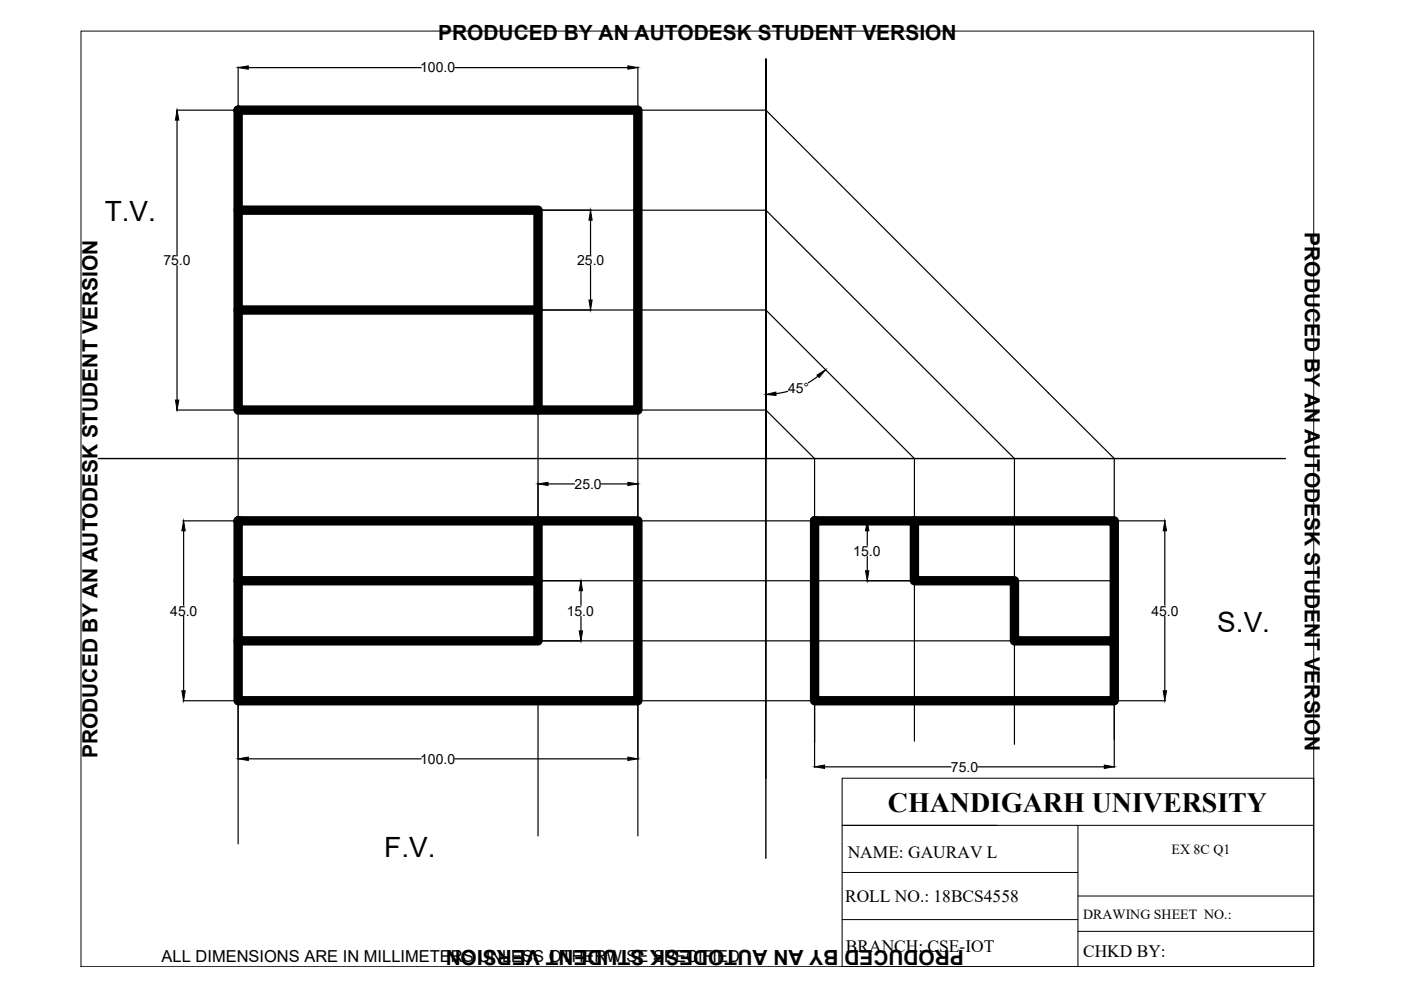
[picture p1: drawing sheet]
<svg xmlns="http://www.w3.org/2000/svg" width="297mm" height="210mm" viewBox="0 0 297 210" stroke-linecap="round" stroke-linejoin="round" font-family="sans-serif">
<!-- layer: thick continuous -->
<path d="M162.4 29.4v-16.9v169.5M20.9 97.2h251.6M162.4 97.2v-67.8v135.6" fill="none" stroke="#000" stroke-width=".3"/>
<!-- layer: thin continuous -->
<path d="M50.5 23.4h84.7v63.5h-84.7zM50.5 23.4v21.2M135.2 44.6v21.1M114.1 65.7h-63.6v-21.1h63.6v42.3h21.1M178.5 165h100v40h-100zM178.5 175h100M228.5 175v30M178.5 195h50M178.5 185h50M228.5 190h50M228.5 197.5h50" fill="none" stroke="#000" stroke-width=".21"/>
<path d="M50.5 23.4h84.7v63.5h-84.7zM50.5 44.6h63.6v42.3M50.5 65.7h63.6M50.5 110.4h84.7v38.2h-84.7zM114.1 110.4v12.7M172.7 110.4h21.2v12.7h21.2v12.8h21.1v12.7h-63.5zM193.9 110.4h42.3v25.5M50.5 123.1h63.6v12.8h-63.6" fill="none" stroke="#000" stroke-width="2"/>
<g fill="none" stroke="#000" stroke-width=".25">
<path d="M50.5 14.2v9.1M52.6 14.3h36.7M96.4 14.3h36.7M135.2 14.2v9.1M37.4 23.4h13M37.5 25.5v28.5M135.2 23.4h27.2l73.8 73.8v65.5M37.5 56.3v28.5M114.1 44.6h48.3l52.7 52.6v60.6M125.2 46.7v7.3M125.2 56.3v7.3M114.1 65.7h48.3l31.5 31.5v59.9"/>
<path d="M173.4 79.8l-2 1.3M37.4 86.9h13M50.5 86.9v92M114.1 86.9v49h-63.6M167 83l-2.5 .5M38.8 110.4h11.6M38.9 112.6v15.7M116.2 102.6h5.6M127.5 102.6h5.6M135.2 110.4h111.9M183.9 112.6v3M183.9 118v3"/>
<path d="M247 112.6v15.7M38.9 130.7v15.8M114.1 135.9h122.1M123.2 125.3v3M123.2 130.7v3.1M236.2 123.1h-185.7v-12.7h84.7v38.2h-84.7M247 130.7v15.8M38.8 148.6h11.6M114.1 148.6v28.6M135.2 148.6h111.9M172.7 157.5v-60.3l-10.3-10.3h-27.2v90.3M172.7 148.6v14.1"/>
<path d="M52.6 160.9h36.7M96.4 160.9h36.7M174.8 162.6h26.9M207.3 162.6h26.8"/>
</g>
<g fill="#000" stroke="#000" stroke-width=".21">
<path d="M50.5 14.3l2.1-.3v.7zM133.1 14l2.1 .3-2.1 .4zM37.5 23.4l.4 2.1h-.7zM125.2 44.6l.3 2.1h-.6zM124.9 63.6h.6l-.3 2.1zM173.2 79.5l1.8-1.1-1.3 1.6zM37.2 84.8h.7l-.4 2.1zM162.4 83.6l2.1-.5v.7zM38.9 110.4l.4 2.2h-.7zM114.1 102.6l2.1-.3v.6zM133.1 102.3l2.1 .3-2.1 .3zM183.9 110.4l.3 2.2h-.7z"/>
<path d="M247 110.4l.3 2.2h-.7zM123.2 123.1l.3 2.2h-.7zM122.8 133.8h.7l-.3 2.1zM183.5 121h.7l-.3 2.1zM38.6 146.5h.7l-.4 2.1zM246.6 146.5h.7l-.3 2.1zM50.5 160.9l2.1-.4v.7zM133.1 160.5l2.1 .4-2.1 .3zM172.7 162.6l2.1-.4v.7zM234.1 162.2l2.1 .4-2.1 .3z"/>
</g>
<!-- layer: thick continuous -->
<path d="M17.2 6.6h261.3v198.4h-261.3z" fill="none" stroke="#000" stroke-width=".21"/>
<g font-size="5.9">
<text x="22.2" y="46.8">T.V.</text>
<text x="258.1" y="134">S.V.</text>
<text x="188.2" y="172.2">CHANDIGARH UNIVERSITY</text>
<text x="81.5" y="181.7">F.V.</text>
</g>
<g font-size="4.4">
<text x="92.9" y="8.5">PRODUCED BY AN AUTODESK STUDENT VERSION</text>
<text x="276.6" y="49.3" transform="rotate(90 276.6 49.3)">PRODUCED BY AN AUTODESK STUDENT VERSION</text>
<text x="20.6" y="160.7" transform="rotate(-90 20.6 160.7)">PRODUCED BY AN AUTODESK STUDENT VERSION</text>
<text x="204.4" y="201.5" transform="rotate(180 204.4 201.5)">PRODUCED BY AN AUTODESK STUDENT VERSION</text>
</g>
<g font-size="3.7">
<text x="179.7" y="182">NAME: GAURAV L</text>
<text x="179.2" y="191.2">ROLL NO.: 18BCS4558</text>
<text x="179.4" y="201.8">BRANCH: CSE-IOT</text>
<text x="229.6" y="202.8">CHKD BY:</text>
</g>
<text font-size="3.5" x="34.3" y="203.9">ALL DIMENSIONS ARE IN MILLIMETERS UNLESS OTHERWISE SPECIFIED</text>
<g font-size="3">
<text x="89.1" y="15.4">100.0</text>
<text x="34.7" y="56.2">75.0</text>
<text x="122.4" y="56.2">25.0</text>
<text x="167.1" y="83.3">45°</text>
<text x="121.8" y="103.6">25.0</text>
<text x="180.9" y="117.8">15.0</text>
<text x="36.1" y="130.5">45.0</text>
<text x="120.2" y="130.5">15.0</text>
<text x="244.1" y="130.5">45.0</text>
<text x="89.1" y="161.9">100.0</text>
<text x="201.6" y="163.6">75.0</text>
<text x="248.4" y="181.2">EX 8C Q1</text>
<text x="229.6" y="194.9">DRAWING SHEET NO.:</text>
</g>
</svg>
